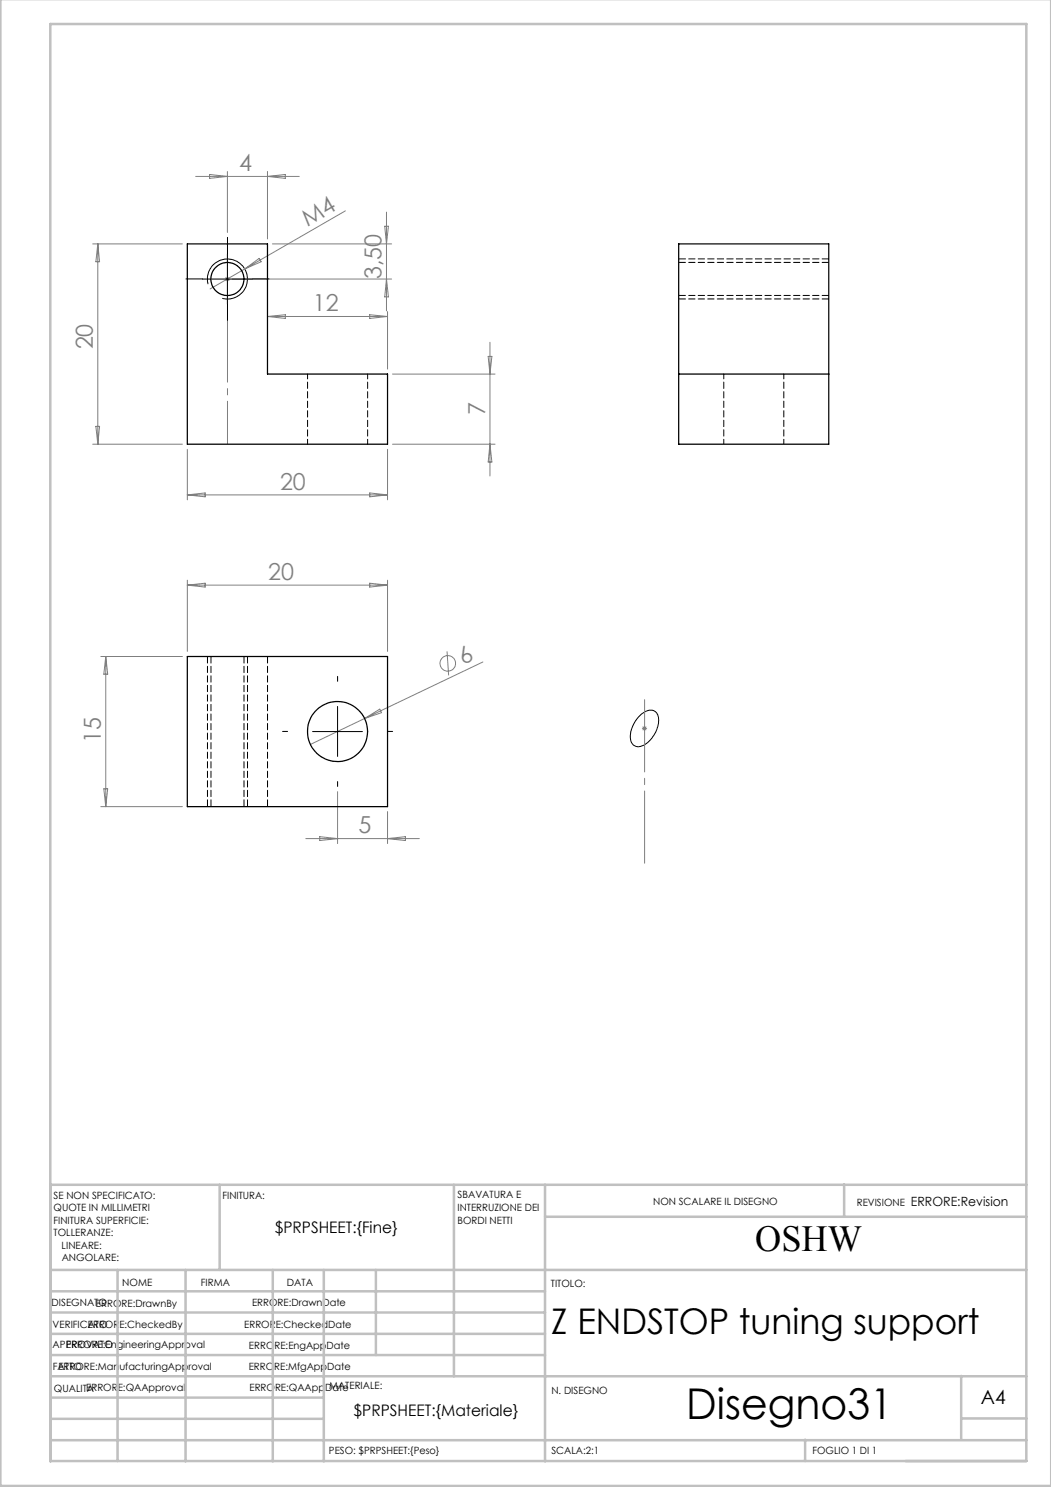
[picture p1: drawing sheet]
<svg xmlns="http://www.w3.org/2000/svg" width="210mm" height="297mm" viewBox="0 0 210 297" stroke-linecap="round" stroke-linejoin="round" font-family="sans-serif">
<g fill="none" stroke="#808080" stroke-width=".2">
<path d="M39.1 35.2h20.7M41.9 34.9l3.5 .3-3.5 .4zM45.4 34.3v12.1M53.4 35.2l3.6-.3v.7zM53.4 34.3v13.4M18.5 48.7h17.9M19.5 48.7v40M19.5 48.7l.4 3.6h-.7zM44.9 55.7h1M45.1 55.4l.7 .7M45.4 55.2v1M45.8 55.4l-.7 .7"/>
<path d="M46.4 55.7h31.8M48.9 53.7l2.9-2.1 .4 .7zM54.4 48.7h23.8M69 42.1l-27 15.6M76.9 45.2h.7l-.4 3.5zM77.2 42.4v19.7M77.2 55.7l.4 3.6h-.7zM53.4 63.2h24M53.4 63.2l3.6-.3v.7zM73.9 62.9l3.5 .3-3.5 .4zM77.4 62.2v11.5M78.4 74.7h20.5"/>
<path d="M97.5 71.2h.8l-.4 3.5zM97.9 68.4v26.7M18.5 88.7h17.9M19.2 85.2h.7l-.4 3.5zM37.4 89.7v10.1M37.4 98.8l3.6-.3v.7zM37.4 98.8h40M73.9 98.5l3.5 .3-3.5 .4zM77.4 89.7v10.1M78.4 88.7h20.5M97.9 88.7l.4 3.6h-.8zM37.4 115.9v14.2"/>
<path d="M37.4 116.9h40M37.4 116.9l3.6-.4v.8zM73.9 116.5l3.5 .4-3.5 .4zM77.4 115.9v14.2M20.1 131.1h16.3M21.1 131.1v30M21.1 131.1l.4 3.6h-.8zM89.3 130.1l.3 4.8M96.5 132.2l-34.5 16.5M20.7 157.5h.8l-.4 3.6zM67.5 158.1v10.4M72.8 143.5l3.1-1.9 .3 .7z"/>
<path d="M128.3 145.5h1M128.4 145.1l.7 .7M128.8 145v1M129.1 145.1l-.7 .7M20.1 161.1h16.3M61.1 167.5h22.7M63.9 167.1l3.6 .4-3.6 .4zM77.4 162.1v6.4M77.4 167.5l3.6-.4v.8z"/>
<circle cx="89.5" cy="132.5" r="1.56"/>
</g>
<path d="M40.4 55.7h10M41.6 56.8a4 4 0 0 1 3.4-5.1 4 4 0 0 1 4.4 4.3 4 4 0 0 1-5 3.6M45.4 50.7v10M62.4 146.1h10M67.5 141.1v10M127.6 143.2a2.63 2.63 0 0 1 3.3-1.1 2.82 2.82 0 0 1 .4 3.2 5.2 5.2 0 0 1-3.7 3.9 1.87 1.87 0 0 1-1.6-2.6l.5-1.8z" fill="none" stroke="#000" stroke-width=".2"/>
<g fill="none" stroke="#c0c0c0" stroke-width=".5">
<path d="M.1 -.1v296.9h209.9v-296.9M10.1 4.8h195v287h-195zM43.9 236.6v17M90.7 236.6v38.3M108.9 236.6v55.3M168.7 236.6v6.3M205.1 236.6h-195v55.3M10.1 253.6h195M10.1 257.9h98.8M23.5 253.6v38.2M37.1 253.6v38.3M54.5 253.6v38.3"/>
<path d="M64.7 253.6v38.3M75.1 253.6v17M108.9 243h96.2M10.1 270.6h98.8M10.1 266.4h98.8M10.1 262.1h98.8M10.1 279.1h54.6M10.1 274.9h195M192.1 274.8v12.7M10.1 287.7h195M10.1 283.4h54.6M160.9 287.5v4.3"/>
<path d="M192.1 283.3h13"/>
</g>
<path d="M128.8 139.8v32.6" fill="none" stroke="#808080" stroke-width=".2" stroke-dasharray="15.2 1.3 1.3 1.3" stroke-dashoffset=".8"/>
<path d="M45.5 48.7v40" fill="none" stroke="#808080" stroke-width=".2" stroke-dasharray="15.2 1.3 1.3 1.3" stroke-dashoffset="6.7"/>
<path d="M40.5 55.7h-3.3M45.5 50.7v-3.3M50.5 55.7h3.3M45.5 60.7v3.3M67.5 136.1v-1M57.5 146.1h-1M67.5 156.1v1M77.5 146.1h1" fill="none" stroke="#000" stroke-width=".2" stroke-dasharray="15.2 1.3 1.3 1.3"/>
<path d="M135.6 51.7h30M135.6 59.7h30M135.6 59h30M165.6 52.4h-30M41.5 131.1v30M42.2 131.1v30M49.5 131.1v30M53.5 131.1v30M48.8 161.1v-30" fill="none" stroke="#000" stroke-width=".2" stroke-dasharray="1.3 .6" stroke-dashoffset="-.1"/>
<g fill="none" stroke="#000" stroke-width=".25">
<path d="M37.4 48.7h16v26h24v14h-40zM135.6 48.7h30v40h-30zM135.6 74.7h30M37.4 131.1h40v30h-40z"/>
<circle cx="45.4" cy="55.7" r="3.3"/>
<circle cx="67.4" cy="146.1" r="6"/>
</g>
<path d="M61.5 74.7v14M144.6 74.7v14M73.5 88.7v-14M156.6 88.7v-14" fill="none" stroke="#000" stroke-width=".2" stroke-dasharray="1.3 .6" stroke-dashoffset=".3"/>
<text font-size="8.5" x="137.1" y="283.5">Disegno31</text>
<text font-size="7.3" x="150.9" y="249.9">OSHW</text>
<text font-size="7.1" x="110.2" y="266.4">Z ENDSTOP tuning support</text>
<g font-size="4.7" fill="#808080">
<text x="47.8" y="34.2">4</text>
<text x="61.5" y="45.3" transform="rotate(-30 61.5 45.3)">M4</text>
<text x="76.2" y="55.8" transform="rotate(-90 76.2 55.8)">3,50</text>
<text x="62.5" y="62.2">12</text>
<text x="18.5" y="69.8" transform="rotate(-90 18.5 69.8)">20</text>
<text x="96.9" y="83" transform="rotate(-90 96.9 83)">7</text>
<text x="55.9" y="97.8">20</text>
<text x="53.6" y="115.8">20</text>
<text x="92.5" y="132.9" transform="rotate(-26 92.5 132.9)">6</text>
<text x="20.1" y="148.4" transform="rotate(-90 20.1 148.4)">15</text>
<text x="71.6" y="166.5">5</text>
</g>
<text font-size="3.9" x="196" y="280.4">A4</text>
<g font-size="3.2">
<text x="54.9" y="246.3">$PRPSHEET:{Fine}</text>
<text x="70.7" y="282.8">$PRPSHEET:{Materiale}</text>
</g>
<text font-size="2.5" x="182" y="240.9">ERRORE:Revision</text>
<g font-size="2">
<text x="10.7" y="239.5">SE NON SPECIFICATO:</text>
<text x="44.5" y="239.5">FINITURA:</text>
<text x="91.4" y="239.4">SBAVATURA E</text>
<text x="10.7" y="242">QUOTE IN MILLIMETRI</text>
<text x="10.7" y="244.5">FINITURA SUPERFICIE:</text>
<text x="91.4" y="241.9">INTERRUZIONE DEI</text>
<text x="91.4" y="244.4">BORDI NETTI</text>
<text x="130.5" y="240.8">NON SCALARE IL DISEGNO</text>
<text x="171.2" y="241">REVISIONE</text>
<text x="10.7" y="247">TOLLERANZE:</text>
<text x="12.3" y="249.5">LINEARE:</text>
<text x="12.3" y="252">ANGOLARE:</text>
<text x="24.4" y="256.9">NOME</text>
<text x="40.1" y="256.8">FIRMA</text>
<text x="57.3" y="256.8">DATA</text>
<text x="110.1" y="257.1">TITOLO:</text>
<text x="10.3" y="260.9">DISEGNATO</text>
<text x="19.2" y="261">ERRORE:DrawnBy</text>
<text x="50.4" y="260.8">ERRORE:DrawnDate</text>
<text x="10.5" y="269.3">APPROVATO</text>
<text x="10.5" y="265.2">VERIFICATO</text>
<text x="13.2" y="269.3">ERRORE:EngineeringApproval</text>
<text x="17.6" y="265.2">ERRORE:CheckedBy</text>
<text x="48.8" y="265.2">ERRORE:CheckedDate</text>
<text x="49.7" y="269.4">ERRORE:EngAppDate</text>
<text x="10.6" y="273.6">FATTO</text>
<text x="11.7" y="273.7">ERRORE:ManufacturingApproval</text>
<text x="49.7" y="273.6">ERRORE:MfgAppDate</text>
<text x="10.8" y="278">QUALITA'</text>
<text x="17.2" y="277.9">ERRORE:QAApproval</text>
<text x="49.8" y="277.8">ERRORE:QAAppDate</text>
<text x="65.8" y="277.4">MATERIALE:</text>
<text x="110.2" y="278.5">N. DISEGNO</text>
<text x="65.7" y="290.4">PESO: $PRPSHEET:{Peso}</text>
<text x="110.2" y="290.5">SCALA:2:1</text>
<text x="162.4" y="290.4">FOGLIO 1 DI 1</text>
</g>
</svg>
